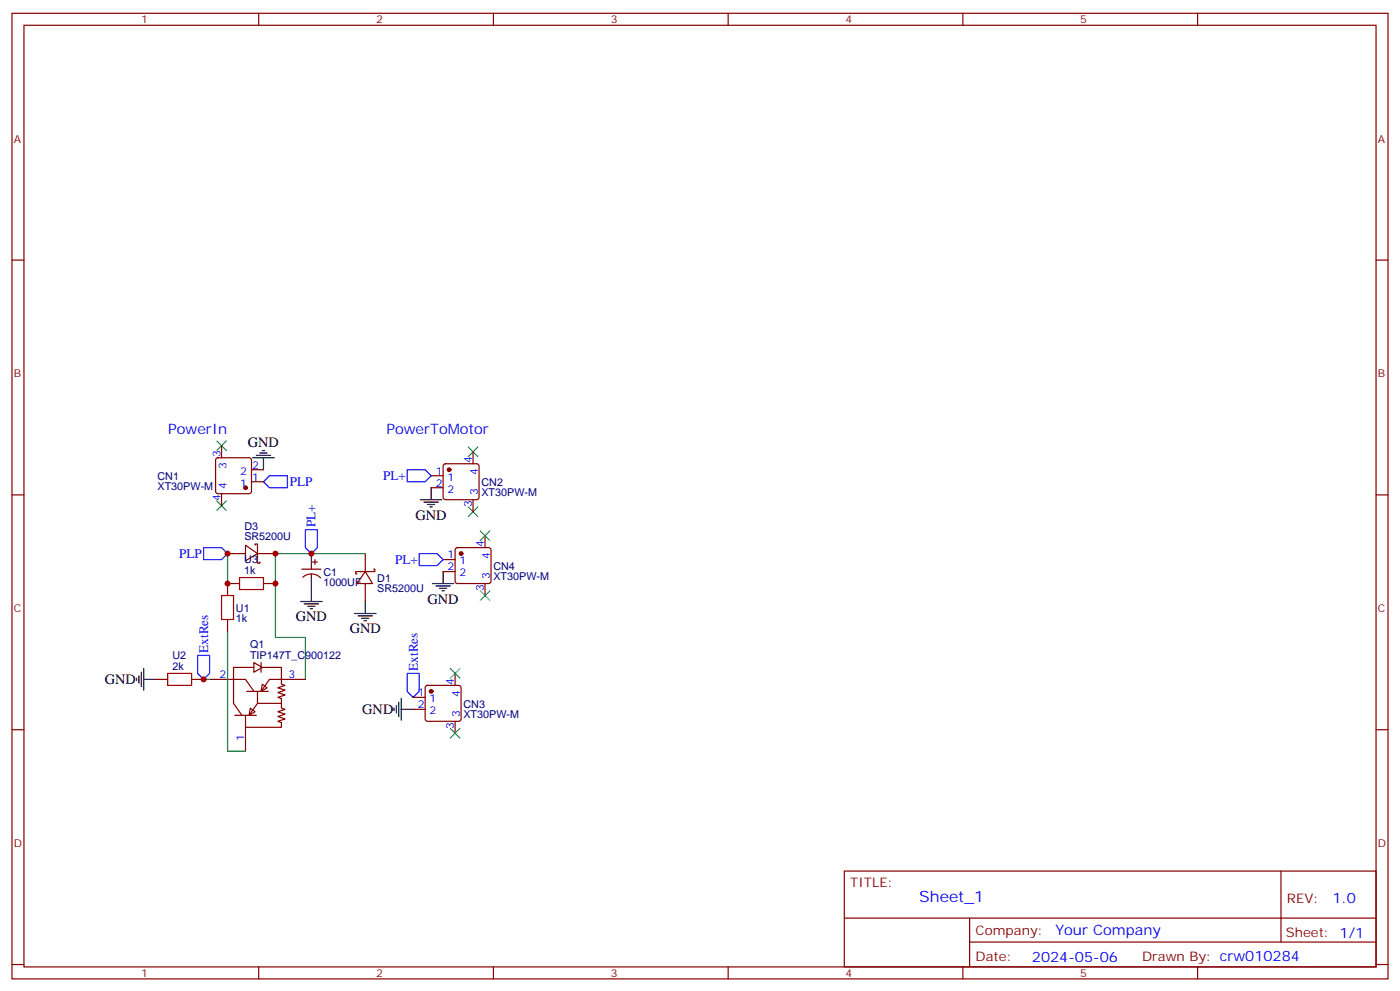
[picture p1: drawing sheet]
<svg xmlns="http://www.w3.org/2000/svg" width="412mm" height="292mm" viewBox="0 0 412 292" stroke-linecap="round" stroke-linejoin="round" font-family="sans-serif">
<g fill="none" stroke="#870000" stroke-width=".35">
<path d="M3.5 3.9h405.4v284.4h-405.4zM7.1 7.4h398.2v277.3h-398.2zM76.2 3.9v3.5M145.3 3.9v3.5M214.5 3.9v3.5M283.6 3.9v3.5M352.8 3.9v3.5M3.5 76.6h3.6M405.3 76.6h3.6M63.7 135l.5-.2h9.2l.5 .2 .2 .5v9.2l-.3 .5-.4 .2h-9.2l-.5-.3-.2-.4v-9.2zM65.3 131.3v3.5M74.1 138.3h3.5"/>
<path d="M130.8 136.8l.4-.2h9.2l.5 .2 .2 .5v9.1l-.2 .5-.5 .2h-9.2l-.5-.2-.2-.5v-9.1zM139.3 133v3.6M3.5 145.7h3.6M65.3 145.4v3.5M74.1 141.9h3.5M127 140.1h3.5M127 143.6h3.5M139.3 147.1v3.6M405.3 145.7h3.6M67 163h5.3M72.3 160.5l3.5 2.5-3.5 2.1zM75.1 160.5v-.3h.7v5.6h.8v-.3"/>
<path d="M75.8 163h5.3M88.9 167.6h5.6M89.2 170a3.8 3.8 0 0 1 5.2 .2M91.7 166.5v1.1M91.7 169v1.1M92.1 165.5h1.4M92.8 164.8v1.4M3.5 214.9h3.6M405.3 214.9h3.6M248.7 256.5h156.6v28.2h-156.6zM377.3 256.5v20.9M248.7 270.4h156.5"/>
<path d="M285.6 277.4h119.6M285.6 270.4v14.1M3.5 284h3.6M76.2 284.7v3.6M145.3 284.7v3.6M214.5 284.7v3.6M283.6 284.7v3.6M352.8 284.7v3.6M405.3 284h3.6"/>
</g>
<path d="M119.9 138.3h5.3l1.8 1.8-1.8 1.8h-5.3zM77.6 141.9l1.8-1.8h5.3v3.5h-5.3zM90 156h3.5v5.3l-1.8 1.7-1.7-1.7zM60 161.3h5.3l1.7 1.7-1.7 1.8h-5.3z" fill="none" stroke="#00f" stroke-width=".35"/>
<path d="M63.9 129.9l2.8 2.8M66.7 129.9l-2.8 2.8M137.9 131.6l2.9 2.8M140.8 131.6l-2.9 2.8M63.9 147.5l2.8 2.8M66.7 147.5l-2.8 2.8M137.9 149.3l2.9 2.8M140.8 149.3l-2.9 2.8" fill="none" stroke="#3c3" stroke-width=".35"/>
<g fill="#870000" stroke="#870000" stroke-width=".35">
<circle cx="132.3" cy="138.3" r=".53"/>
<circle cx="72.3" cy="143.6" r=".53"/>
</g>
<path d="M74.4 134.8h6.4M75.5 134.1h4.2M76.6 133.4h2.1M77.3 132.7h.7M77.6 134.8v3.5M88.5 177.1h6.4M89.6 177.8h4.2M90.7 178.5h2.1M91.4 179.2h.7M91.7 163v3.5M91.7 170.1v7" fill="none" stroke="#000" stroke-width=".35"/>
<path d="M67 163v8.8M91.7 163h-10.6v24.7h8.9v12.4" fill="none" stroke="#008700" stroke-width=".35"/>
<g fill="#fff" stroke="#870000" stroke-width=".35">
<path d="M74.8 195.1l2.5 1.4-2.5 1.4z"/>
<path d="M77.3 201.5l1.4 1-1.8 1.1z"/>
<path d="M73.7 208.5l1.4 1.1-1.7 1z"/>
</g>
<g fill="none" stroke="#870000" stroke-width=".35">
<path d="M142.9 157.7v3.6M70.6 171.8h-3.6v3.6M77.6 171.8h3.5M107.6 168.3l2.1 3.5h-4.6zM107.6 163v5.3M107.6 171.8v5.3M110.1 167.6h.3v.7h-5.6v.7h.3M130.5 164.8h3.6M130.5 168.3h3.6M134.3 161.5l.5-.2h9.1l.5 .2 .2 .5v9.1l-.2 .5-.5 .2h-9.1l-.5-.2-.2-.5v-9.1zM142.9 171.8v3.6M67 182.4v3.5"/>
<path d="M74.8 196.5h-6v3.6h-7.1M76.9 195.1v2.8M77.3 196.5h5.6v3.6h-3.5l-2.5 3.5M134.1 198.3v3.5M45.9 200.1h3.5M56.4 200.1h3.6M69.1 210.6h6.4M72.3 214.2v7M72.7 203.6h6.3M74.8 203.6l-2.5-3.5h-3.5v7l2.5 3.5M75.8 203.6v3.5h7.1M75.8 207.1l-2.4 3.5"/>
<path d="M90 200.1h-7.1v1.4l1.1 .3-2.2 .7 2.2 .7-2.2 .7 2.2 .7-2.2 .8 1.1 .3v2.8l1.1 .4-2.2 .7 2.2 .7-2.2 .7 2.2 .7-2.2 .7 1.1 .4v1.4h-10.6v-3.6M121.7 205.4h3.5M121.7 208.9h3.5M125.5 202l.4-.2h9.2l.5 .2 .2 .5v9.2l-.2 .5-.5 .2h-9.2l-.5-.2-.2-.5v-9.2zM134.1 212.4v3.5"/>
</g>
<path d="M91.7 163h15.9M67 185.9v35.3h5.3M60 200.1h1.7" fill="none" stroke="#008700" stroke-width=".35"/>
<g fill="none" stroke="#000" stroke-width=".35">
<path d="M123.8 147.1h6.4M124.9 147.8h4.2M125.9 148.6h2.2M126.6 149.3h.8M127 143.6v3.5M107.6 177.1v3.6M127.4 171.8h6.3M128.4 172.5h4.2M129.5 173.2h2.1M130.2 174h.7M130.5 168.3v3.5M40.2 199.7v.7"/>
<path d="M40.9 199v2.1M41.6 197.9v4.3M42.3 196.9v6.3M104.4 180.7h6.4M105.5 181.4h4.2M106.5 182.1h2.2M107.2 182.8h.7M42.3 200.1h3.6M116.1 208.5v.7M116.8 207.8v2.1M117.5 206.8v4.2M118.2 208.9h3.5"/>
<path d="M118.2 205.7v6.4"/>
</g>
<path d="M65.3 175.4h3.5v7h-3.5zM70.6 170.1h7v3.5h-7zM49.4 198.3h7v3.5h-7z" fill="none" stroke="#a10000" stroke-width=".35"/>
<path d="M123.5 163h5.3l1.7 1.8-1.7 1.7h-5.3zM58.2 193h3.5v5.3l-1.7 1.8-1.8-1.8zM119.9 198.3h3.6v5.3l-1.8 1.8-1.8-1.8z" fill="none" stroke="#00f" stroke-width=".35"/>
<g fill="#870000" stroke="#870000" stroke-width=".35">
<circle cx="127" cy="203.6" r=".53"/>
<circle cx="135.8" cy="163" r=".53"/>
</g>
<path d="M141.5 156.3l2.8 2.8M144.3 156.3l-2.8 2.8M141.5 174l2.8 2.8M144.3 174l-2.8 2.8M132.6 196.9l2.9 2.8M135.5 196.9l-2.9 2.8M132.6 214.5l2.9 2.8M135.5 214.5l-2.9 2.8" fill="none" stroke="#3c3" stroke-width=".35"/>
<g fill="#c00">
<circle cx="67" cy="163" r=".88"/>
<circle cx="91.7" cy="163" r=".88"/>
<circle cx="81.1" cy="163" r=".88"/>
<circle cx="81.1" cy="171.8" r=".88"/>
<circle cx="67" cy="171.8" r=".88"/>
<circle cx="60" cy="200.1" r=".88"/>
</g>
<text font-size="4.6" fill="#00f" x="270.8" y="265.5">Sheet_1</text>
<g font-size="4.2" fill="#00f">
<text x="49.6" y="127.7">PowerIn</text>
<text x="113.8" y="127.7">PowerToMotor</text>
<text x="392.5" y="265.8">1.0</text>
<text x="310.9" y="275.3">Your Company</text>
<text x="304" y="283.1">2024-05-06</text>
</g>
<g font-size="4.2">
<text x="73" y="131.7">GND</text>
<text x="122.4" y="153.2">GND</text>
<text x="125.9" y="177.9">GND</text>
<text x="87.1" y="182.8">GND</text>
<text x="103" y="186.3">GND</text>
<text x="30.9" y="201.5">GND</text>
<text x="106.7" y="210.4">GND</text>
</g>
<g font-size="3.9" fill="#00f">
<text x="85.4" y="143.1">PLP</text>
<text x="112.9" y="141.4">PL+</text>
<text x="93" y="155.3" transform="rotate(-90 93 155.3)">PL+</text>
<text x="52.8" y="164.2">PLP</text>
<text x="116.4" y="166.1">PL+</text>
<text x="61.3" y="192.2" transform="rotate(-90 61.3 192.2)">ExtRes</text>
<text x="123" y="197.5" transform="rotate(-90 123 197.5)">ExtRes</text>
</g>
<g font-size="3.9" fill="#800">
<text x="250.5" y="261.1">TITLE:</text>
<text x="379.1" y="265.8">REV:</text>
<text x="287.4" y="275.3">Company:</text>
<text x="378.7" y="275.9">Sheet: 1/1</text>
<text x="287.4" y="283">Date:</text>
<text x="336.4" y="283.1">Drawn By: crw010284</text>
</g>
<g font-size="3.2" fill="#800">
<text x="41.6" y="6.9">1</text>
<text x="110.8" y="6.9">2</text>
<text x="179.9" y="6.9">3</text>
<text x="249.1" y="6.9">4</text>
<text x="318.2" y="6.9">5</text>
<text x="4.1" y="42">A</text>
<text x="405.9" y="42">A</text>
<text x="4.1" y="111.2">B</text>
<text x="405.9" y="111.2">B</text>
<text x="4.1" y="180.3">C</text>
<text x="405.9" y="180.3">C</text>
<text x="4.1" y="249.4">D</text>
<text x="405.9" y="249.4">D</text>
<text x="41.6" y="287.7">1</text>
<text x="110.8" y="287.7">2</text>
<text x="179.9" y="287.7">3</text>
<text x="249.1" y="287.7">4</text>
<text x="318.2" y="287.7">5</text>
</g>
<g font-size="3.2" fill="#00f">
<text x="64.9" y="134.6" transform="rotate(-90 64.9 134.6)">3</text>
<text x="74.3" y="138">2</text>
<text x="139" y="136.4" transform="rotate(-90 139 136.4)">4</text>
<text x="66.7" y="138.1" transform="rotate(-90 66.7 138.1)">3</text>
<text x="70.8" y="143.3">1</text>
<text x="70.8" y="139.7">2</text>
<text x="74.3" y="141.5">1</text>
<text x="128.3" y="139.7">1</text>
<text x="128.3" y="143.3">2</text>
<text x="131.8" y="141.5">1</text>
<text x="140.8" y="139.9" transform="rotate(-90 140.8 139.9)">4</text>
<text x="64.9" y="147.6" transform="rotate(-90 64.9 147.6)">4</text>
<text x="66.7" y="144.1" transform="rotate(-90 66.7 144.1)">4</text>
<text x="131.8" y="145">2</text>
<text x="139" y="149.3" transform="rotate(-90 139 149.3)">3</text>
<text x="140.8" y="145.8" transform="rotate(-90 140.8 145.8)">3</text>
<text x="142.5" y="161.1" transform="rotate(-90 142.5 161.1)">4</text>
<text x="131.9" y="164.4">1</text>
<text x="131.9" y="168">2</text>
<text x="135.4" y="166.2">1</text>
<text x="144.3" y="164.6" transform="rotate(-90 144.3 164.6)">4</text>
<text x="135.4" y="169.7">2</text>
<text x="144.3" y="170.5" transform="rotate(-90 144.3 170.5)">3</text>
<text x="142.5" y="174" transform="rotate(-90 142.5 174)">3</text>
<text x="64.7" y="199.7">2</text>
<text x="85" y="199.7">3</text>
<text x="133.7" y="201.6" transform="rotate(-90 133.7 201.6)">4</text>
<text x="123" y="205">1</text>
<text x="123" y="208.5">2</text>
<text x="126.5" y="206.8">1</text>
<text x="135.5" y="205.1" transform="rotate(-90 135.5 205.1)">4</text>
<text x="126.5" y="210.3">2</text>
<text x="133.7" y="214.6" transform="rotate(-90 133.7 214.6)">3</text>
<text x="135.5" y="211.1" transform="rotate(-90 135.5 211.1)">3</text>
<text x="72" y="218.3" transform="rotate(-90 72 218.3)">1</text>
</g>
<g font-size="3.2" fill="#000080">
<text x="46.4" y="141.2">CN1</text>
<text x="141.8" y="143.1">CN2</text>
<text x="46.4" y="144.4">XT30PW-M</text>
<text x="141.8" y="146.2">XT30PW-M</text>
<text x="72" y="156">D3</text>
<text x="72" y="159.1">SR5200U</text>
<text x="72" y="165.8">U3</text>
<text x="145.3" y="167.8">CN4</text>
<text x="72" y="169">1k</text>
<text x="95.2" y="172.6">1000UF</text>
<text x="95.2" y="169.5">C1</text>
<text x="111.1" y="171.3">D1</text>
<text x="145.3" y="170.9">XT30PW-M</text>
<text x="111.1" y="174.4">SR5200U</text>
<text x="69.5" y="183.2">1k</text>
<text x="69.5" y="180.1">U1</text>
<text x="73.7" y="190.9">Q1</text>
<text x="50.8" y="197.2">2k</text>
<text x="50.8" y="194.1">U2</text>
<text x="73.7" y="194.1">TIP147T_C900122</text>
<text x="136.5" y="208.4">CN3</text>
<text x="136.5" y="211.4">XT30PW-M</text>
</g>
</svg>
